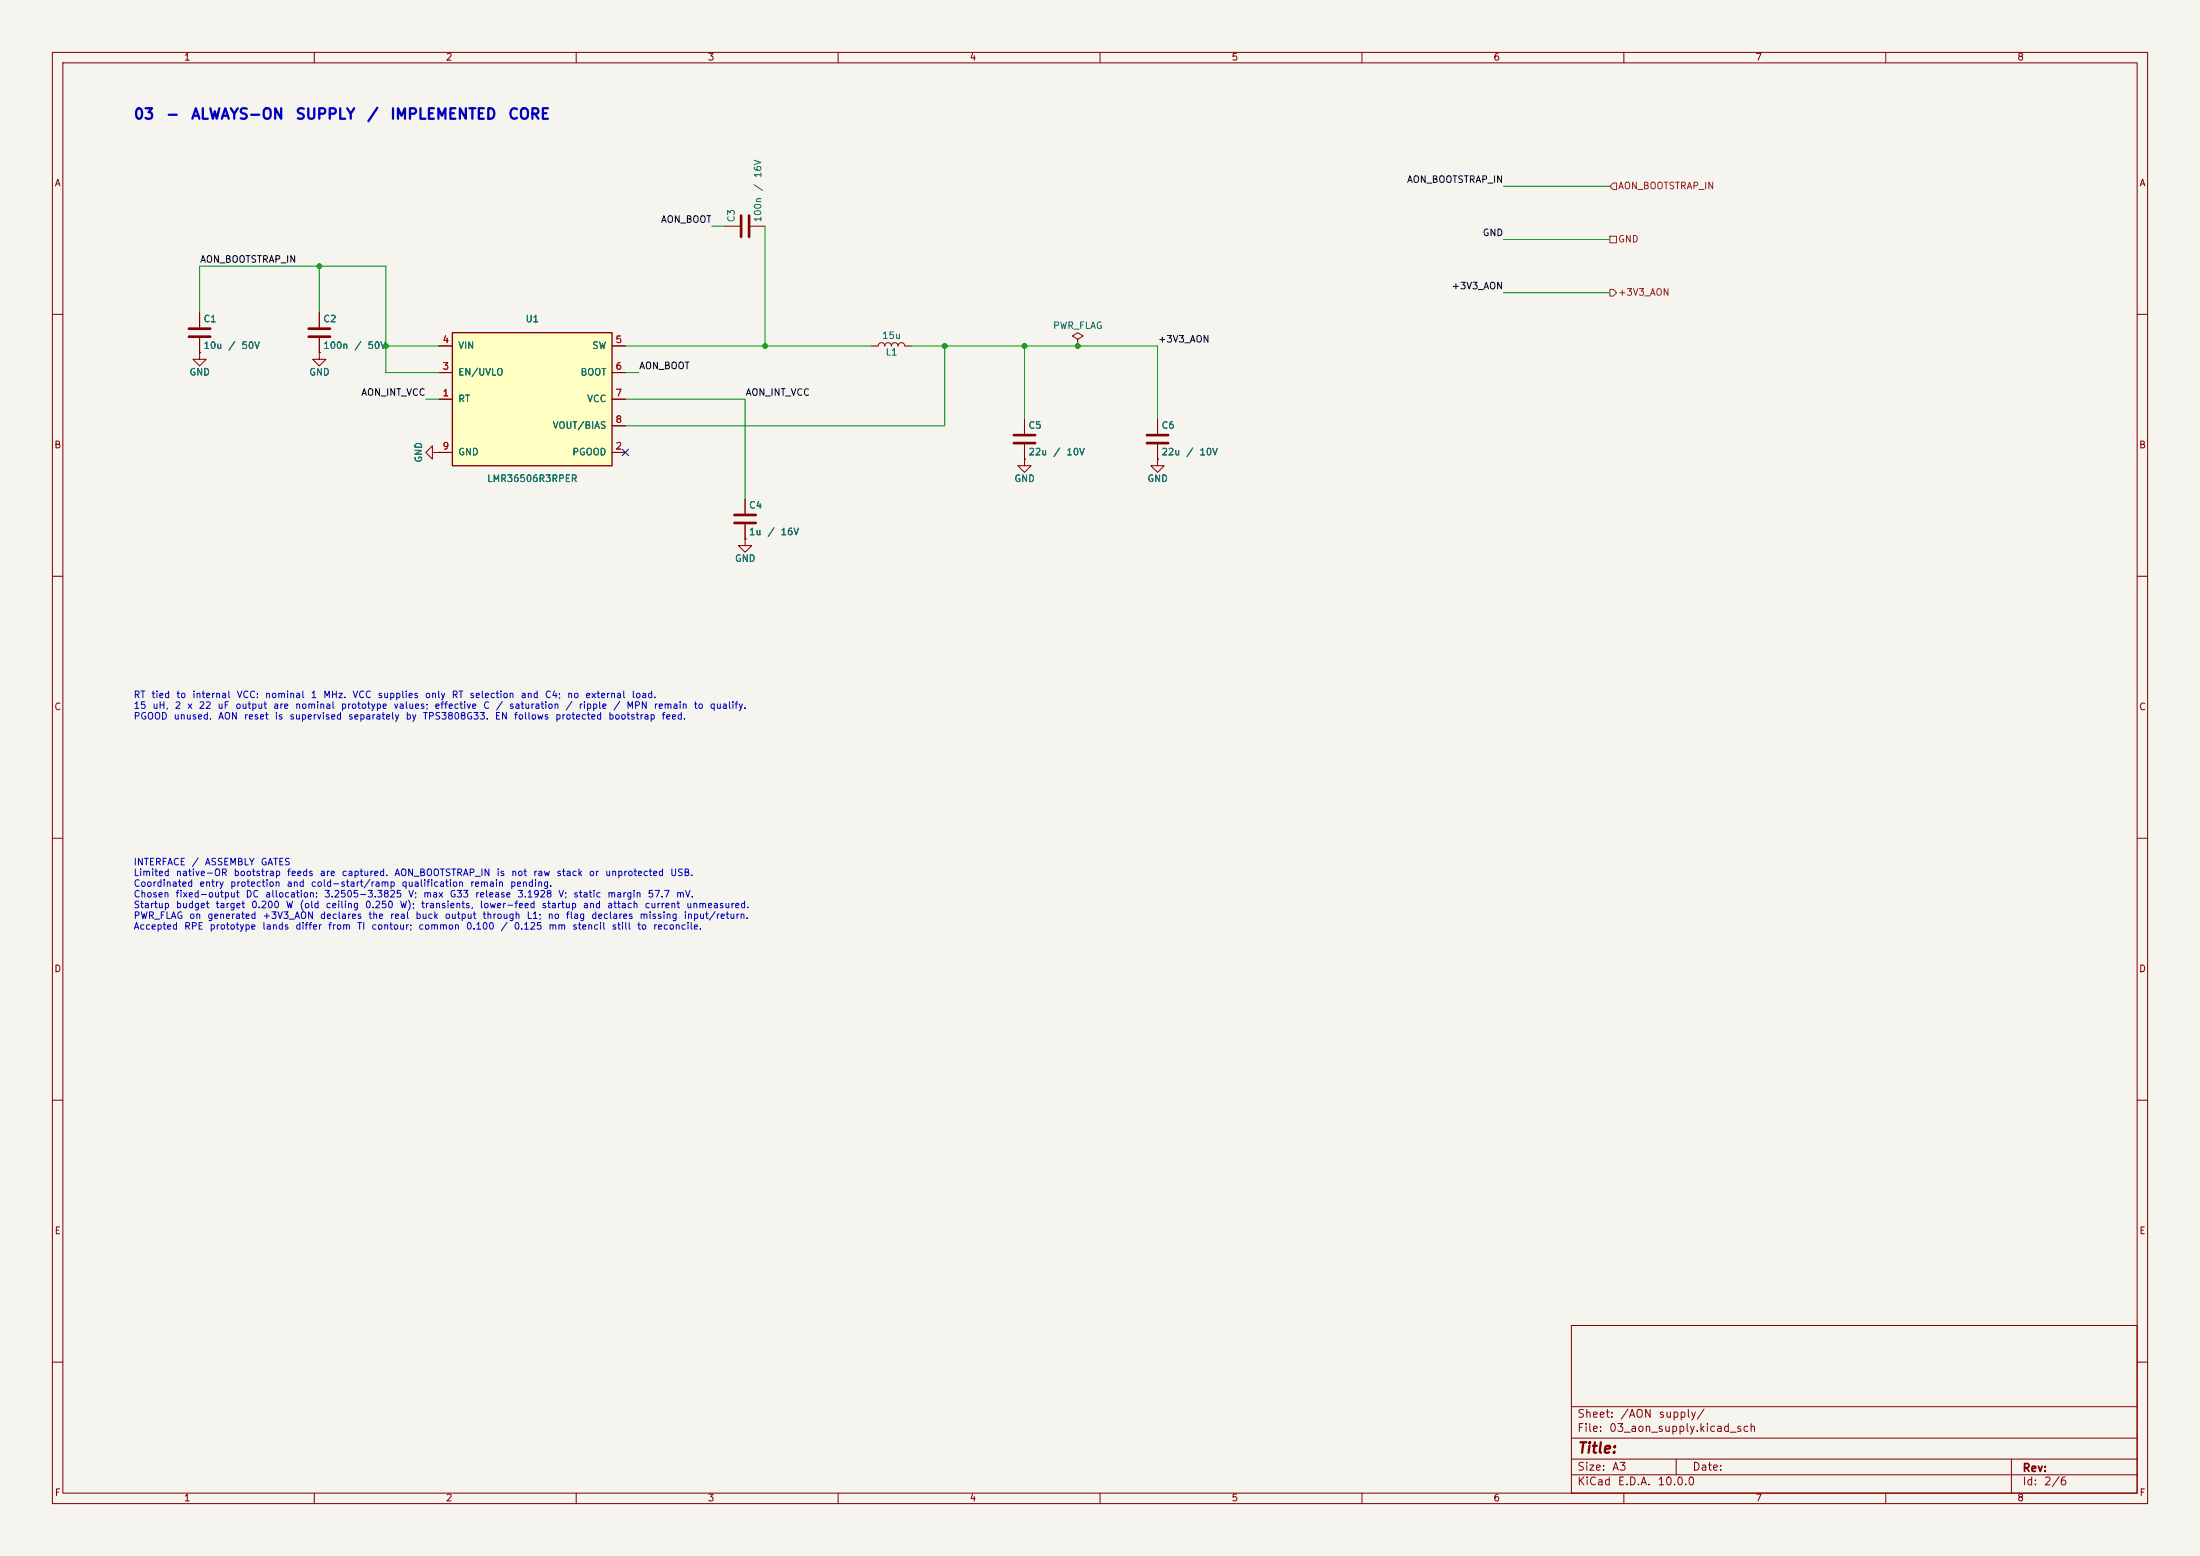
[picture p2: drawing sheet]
<svg xmlns="http://www.w3.org/2000/svg" width="420mm" height="297mm" viewBox="0 0 420 297" stroke-linecap="round" stroke-linejoin="round" font-family="sans-serif">
<path d="M0 0h420v297h-420z" fill="#f5f4ef" stroke="#f5f4ef" stroke-width=".19"/>
<g fill="none" stroke="#840000" stroke-width=".19">
<path d="M10 10h400v277h-400zM12 12h396v273h-396zM60 10v2M110 10v2M160 10v2M210 10v2M260 10v2M310 10v2M360 10v2M10 60h2M408 60h2M10 110h2"/>
<path d="M408 110h2M10 160h2M408 160h2M10 210h2M408 210h2M300 253h108v32h-108zM10 260h2M300 278.5h108M300 274.5h108M300 268.5h108M320 278.5v3M384 278.5v6.5"/>
<path d="M408 260h2M60 285v2M110 285v2M160 285v2M210 285v2M260 285v2M300 281.5h108M310 285v2M360 285v2"/>
</g>
<path d="M86.4 63.5h30.4v25.4h-30.4z" fill="#ffffc2"/>
<path d="M86.4 63.5h30.4v25.4h-30.4z" fill="none" stroke="#840000" stroke-width=".25"/>
<g fill="none" stroke="#840000" stroke-width=".19">
<path d="M38.1 59.7v2.8M61 59.7v2.8M138.4 43.2h2.8M143.3 43.2h2.7M38.1 67.3v1.3h1.3l-1.3 1.3-1.3-1.3h1.3M38.1 67.3h.1M38.1 64.5v2.8M61 67.3v1.3h1.2l-1.2 1.3-1.3-1.3h1.3M61 67.3h.1M61 64.5v2.8M83.8 76.2h2.6M83.8 71.1h2.6"/>
<path d="M83.8 66h2.6M116.8 76.2h2.6M116.8 71.1h2.6M116.8 66h2.6M166.4 66h1.2a.64 .64 0 0 1 .7-.6 .64 .64 0 0 1 .6 .6 .64 .64 0 0 1 .6-.6 .64 .64 0 0 1 .7 .6 .64 .64 0 0 1 .6-.6 .64 .64 0 0 1 .6 .6 .64 .64 0 0 1 .7-.6 .64 .64 0 0 1 .6 .6h1.3M205.7 64.8l1.1-.7-1.1-.6-1 .6 1 .7v1.2M205.7 66h.1M82.5 86.4v-1.3l-1.2 1.3 1.2 1.2v-1.2h1.3M83.8 86.4h.1M83.8 86.4h2.6M116.8 86.4h2.6M116.8 81.3h2.6"/>
<path d="M142.2 95.3v2.7M195.6 87.6v1.3h1.2l-1.2 1.3-1.3-1.3h1.3M195.6 87.6h.1M195.6 80v2.8M195.6 84.8v2.8M221 87.6v1.3h1.2l-1.2 1.3-1.3-1.3h1.3M221 87.6h.1M221 80v2.8M221 84.8v2.8M142.2 102.9v1.2h1.3l-1.3 1.3-1.2-1.3h1.2M142.2 102.9h.1M142.2 100.1v2.8"/>
</g>
<path d="M141.5 41.1v4.1M143 41.1v4.1M36.1 62.7h4M36.1 64.3h4M58.9 62.7h4.1M58.9 64.3h4.1M140.2 98.3h4.1M140.2 99.8h4.1M193.5 83.1h4.1M193.5 84.6h4.1M218.9 83.1h4.1M218.9 84.6h4.1" fill="none" stroke="#840000" stroke-width=".51"/>
<path d="M308 34.9h.6v1.3h-.6l-.7-.6zM307.3 55.2h.7l.6 .7-.6 .6h-.7zM307.3 45.1h1.3v1.3h-1.3z" fill="none" stroke="#725600" stroke-width=".19"/>
<g fill="none" stroke="#009600" stroke-width=".19">
<path d="M287 35.6h20.3M38.1 59.7v-8.9h35.6v20.3h10.1M61 50.8v8.9M135.9 43.2h2.5M146 43.2v22.8M287 45.7h20.3M287 55.9h20.3M73.7 66h10.1M81.3 76.2h2.5M119.4 66h47M119.4 71.1h2.5M119.4 76.2h22.8v19.1"/>
<path d="M174 66h47v14M180.3 66v15.3h-60.9M195.6 66v14"/>
</g>
<path d="M118.8 85.8l1.2 1.2M120 85.8l-1.2 1.2" fill="none" stroke="#000084" stroke-width=".19"/>
<g fill="#009600" stroke="#009600" stroke-width=".19">
<circle cx="73.7" cy="66" r=".46"/>
<circle cx="61" cy="50.8" r=".46"/>
<circle cx="195.6" cy="66" r=".46"/>
<circle cx="180.3" cy="66" r=".46"/>
<circle cx="146" cy="66" r=".46"/>
<circle cx="205.7" cy="66" r=".46"/>
</g>
<g font-size="2" fill="#0000c2">
<text x="25.4" y="23.3">03</text>
<text x="31.5" y="23.3">-</text>
<text x="36.3" y="23.3">ALWAYS-ON</text>
<text x="56.3" y="23.3">SUPPLY</text>
<text x="69.9" y="23.3">/</text>
<text x="74.4" y="23.3">IMPLEMENTED</text>
<text x="96.9" y="23.3">CORE</text>
</g>
<text font-size="2" fill="#840000" x="301" y="277.9">Title:</text>
<g font-size="1.5" fill="#840000">
<text x="301" y="273.7">File:</text>
<text x="301" y="271">Sheet:</text>
<text x="307.1" y="273.7">03_aon_supply.kicad_sch</text>
<text x="309.2" y="271">/AON</text>
<text x="316.5" y="271">supply/</text>
<text x="301" y="281.1">Size:</text>
<text x="307.6" y="281.1">A3</text>
<text x="323" y="281.1">Date:</text>
<text x="386" y="281.3">Rev:</text>
<text x="301" y="283.9">KiCad</text>
<text x="308.7" y="283.9">E.D.A.</text>
<text x="316.3" y="283.9">10.0.0</text>
<text x="386" y="283.9">Id:</text>
<text x="390.1" y="283.9">2/6</text>
</g>
<g font-size="1.3" fill="#840000">
<text x="35" y="11.9">1</text>
<text x="85" y="11.9">2</text>
<text x="135" y="11.9">3</text>
<text x="185" y="11.9">4</text>
<text x="235" y="11.9">5</text>
<text x="285" y="11.9">6</text>
<text x="335" y="11.9">7</text>
<text x="385" y="11.9">8</text>
<text x="10.3" y="35.9">A</text>
<text x="408.3" y="35.9">A</text>
<text x="10.3" y="85.9">B</text>
<text x="408.2" y="85.9">B</text>
<text x="10.3" y="135.9">C</text>
<text x="408.2" y="135.9">C</text>
<text x="10.3" y="185.9">D</text>
<text x="408.2" y="185.9">D</text>
<text x="10.3" y="235.9">E</text>
<text x="408.3" y="235.9">E</text>
<text x="10.3" y="285.9">F</text>
<text x="35" y="286.9">1</text>
<text x="85" y="286.9">2</text>
<text x="135" y="286.9">3</text>
<text x="185" y="286.9">4</text>
<text x="235" y="286.9">5</text>
<text x="285" y="286.9">6</text>
<text x="335" y="286.9">7</text>
<text x="385" y="286.9">8</text>
<text x="408.3" y="285.9">F</text>
</g>
<g font-size="1.3" fill="#006464">
<text x="145.6" y="34.1" transform="rotate(-90 145.6 34.1)">16V</text>
<text x="145.6" y="36.6" transform="rotate(-90 145.6 36.6)">/</text>
<text x="140.6" y="42.5" transform="rotate(-90 140.6 42.5)">C3</text>
<text x="145.6" y="42.5" transform="rotate(-90 145.6 42.5)">100n</text>
<text x="38.7" y="61.8">C1</text>
<text x="61.6" y="61.8">C2</text>
<text x="100.2" y="61.8">U1</text>
<text x="168.3" y="65">15u</text>
<text x="200.9" y="63.1">PWR_FLAG</text>
<text x="36.1" y="72">GND</text>
<text x="38.7" y="66.9">10u</text>
<text x="43.5" y="66.9">/</text>
<text x="46" y="66.9">50V</text>
<text x="58.9" y="72">GND</text>
<text x="61.6" y="66.9">100n</text>
<text x="67.6" y="66.9">/</text>
<text x="70.1" y="66.9">50V</text>
<text x="87.4" y="72">EN/UVLO</text>
<text x="87.4" y="66.9">VIN</text>
<text x="110.7" y="72">BOOT</text>
<text x="113" y="66.9">SW</text>
<text x="169" y="68.2">L1</text>
<text x="87.4" y="77.1">RT</text>
<text x="112" y="77.1">VCC</text>
<text x="105.4" y="82.1">VOUT/BIAS</text>
<text x="196.2" y="82.1">C5</text>
<text x="221.6" y="82.1">C6</text>
<text x="80.9" y="88.4" transform="rotate(-90 80.9 88.4)">GND</text>
<text x="87.4" y="87.2">GND</text>
<text x="109.1" y="87.2">PGOOD</text>
<text x="196.2" y="87.2">22u</text>
<text x="201" y="87.2">/</text>
<text x="203.5" y="87.2">10V</text>
<text x="221.6" y="87.2">22u</text>
<text x="226.4" y="87.2">/</text>
<text x="228.9" y="87.2">10V</text>
<text x="92.9" y="92.3">LMR36506R3RPER</text>
<text x="193.5" y="92.3">GND</text>
<text x="218.9" y="92.3">GND</text>
<text x="142.9" y="97.4">C4</text>
<text x="140.2" y="107.5">GND</text>
<text x="142.9" y="102.5">1u</text>
<text x="146.4" y="102.5">/</text>
<text x="148.9" y="102.5">16V</text>
</g>
<g font-size="1.3" fill="#0f0f0f">
<text x="268.5" y="35.2">AON_BOOTSTRAP_IN</text>
<text x="126.1" y="42.8">AON_BOOT</text>
<text x="282.9" y="45.4">GND</text>
<text x="38.1" y="50.5">AON_BOOTSTRAP_IN</text>
<text x="277" y="55.5">+3V3_AON</text>
<text x="221" y="65.7">+3V3_AON</text>
<text x="121.9" y="70.8">AON_BOOT</text>
<text x="68.9" y="75.9">AON_INT_VCC</text>
<text x="142.2" y="75.9">AON_INT_VCC</text>
</g>
<g font-size="1.3" fill="#725600">
<text x="308.8" y="36.4">AON_BOOTSTRAP_IN</text>
<text x="308.8" y="46.6">GND</text>
<text x="308.8" y="56.7">+3V3_AON</text>
</g>
<g font-size="1.3" fill="#a90000">
<text x="84.4" y="65.8">4</text>
<text x="117.4" y="65.8">5</text>
<text x="84.4" y="70.9">3</text>
<text x="117.4" y="70.9">6</text>
<text x="84.4" y="75.9">1</text>
<text x="117.4" y="75.9">7</text>
<text x="117.4" y="81">8</text>
<text x="84.4" y="86.1">9</text>
<text x="117.4" y="86.1">2</text>
</g>
<g font-size="1.3" fill="#0000c2">
<text x="25.4" y="133.6">RT</text>
<text x="25.4" y="135.6">15</text>
<text x="25.4" y="137.6">PGOOD</text>
<text x="28.8" y="133.6">tied</text>
<text x="29" y="135.6">uH,</text>
<text x="33" y="137.6">unused.</text>
<text x="33.2" y="135.6">2</text>
<text x="33.5" y="133.6">to</text>
<text x="35.6" y="135.6">x</text>
<text x="36.6" y="133.6">internal</text>
<text x="37.8" y="135.6">22</text>
<text x="41.4" y="135.6">uF</text>
<text x="41.5" y="137.6">AON</text>
<text x="44.8" y="135.6">output</text>
<text x="45.1" y="133.6">VCC:</text>
<text x="46.5" y="137.6">reset</text>
<text x="50.5" y="133.6">nominal</text>
<text x="52" y="135.6">are</text>
<text x="52.3" y="137.6">is</text>
<text x="55.1" y="137.6">supervised</text>
<text x="56.2" y="135.6">nominal</text>
<text x="59.2" y="133.6">1</text>
<text x="61.6" y="133.6">MHz.</text>
<text x="65" y="135.6">prototype</text>
<text x="66.4" y="137.6">separately</text>
<text x="67.2" y="133.6">VCC</text>
<text x="72" y="133.6">supplies</text>
<text x="75" y="135.6">values;</text>
<text x="77.3" y="137.6">by</text>
<text x="80.6" y="137.6">TPS3808G33.</text>
<text x="81" y="133.6">only</text>
<text x="82.8" y="135.6">effective</text>
<text x="86.1" y="133.6">RT</text>
<text x="89.5" y="133.6">selection</text>
<text x="92.1" y="135.6">C</text>
<text x="94.4" y="137.6">EN</text>
<text x="94.6" y="135.6">/</text>
<text x="97.1" y="135.6">saturation</text>
<text x="98" y="137.6">follows</text>
<text x="99.3" y="133.6">and</text>
<text x="103.9" y="133.6">C4;</text>
<text x="105.9" y="137.6">protected</text>
<text x="107.9" y="135.6">/</text>
<text x="108.2" y="133.6">no</text>
<text x="110.4" y="135.6">ripple</text>
<text x="111.6" y="133.6">external</text>
<text x="116" y="137.6">bootstrap</text>
<text x="117" y="135.6">/</text>
<text x="119.5" y="135.6">MPN</text>
<text x="120.5" y="133.6">load.</text>
<text x="124.7" y="135.6">remain</text>
<text x="126.2" y="137.6">feed.</text>
<text x="132.3" y="135.6">to</text>
<text x="135.4" y="135.6">qualify.</text>
<text x="25.4" y="165.5">INTERFACE</text>
<text x="25.4" y="167.5">Limited</text>
<text x="33.5" y="167.5">native-OR</text>
<text x="36.5" y="165.5">/</text>
<text x="39" y="165.5">ASSEMBLY</text>
<text x="44.5" y="167.5">bootstrap</text>
<text x="49.7" y="165.5">GATES</text>
<text x="54.7" y="167.5">feeds</text>
<text x="60.9" y="167.5">are</text>
<text x="65.1" y="167.5">captured.</text>
<text x="75.2" y="167.5">AON_BOOTSTRAP_IN</text>
<text x="94.7" y="167.5">is</text>
<text x="97.5" y="167.5">not</text>
<text x="101.7" y="167.5">raw</text>
<text x="106.1" y="167.5">stack</text>
<text x="112.3" y="167.5">or</text>
<text x="115.4" y="167.5">unprotected</text>
<text x="127.8" y="167.5">USB.</text>
<text x="25.4" y="169.6">Coordinated</text>
<text x="25.4" y="171.6">Chosen</text>
<text x="25.4" y="173.7">Startup</text>
<text x="33.4" y="171.6">fixed-output</text>
<text x="33.5" y="173.7">budget</text>
<text x="37.9" y="169.6">entry</text>
<text x="41" y="173.7">target</text>
<text x="43.8" y="169.6">protection</text>
<text x="46.8" y="171.6">DC</text>
<text x="47.8" y="173.7">0.200</text>
<text x="50.5" y="171.6">allocation:</text>
<text x="54.5" y="173.7">W</text>
<text x="54.6" y="169.6">and</text>
<text x="57.1" y="173.7">(old</text>
<text x="59.2" y="169.6">cold-start/ramp</text>
<text x="61.8" y="171.6">3.2505-3.3825</text>
<text x="62.1" y="173.7">ceiling</text>
<text x="69.6" y="173.7">0.250</text>
<text x="76.2" y="173.7">W);</text>
<text x="76.5" y="169.6">qualification</text>
<text x="77.8" y="171.6">V;</text>
<text x="80.3" y="173.7">transients,</text>
<text x="80.7" y="171.6">max</text>
<text x="85.7" y="171.6">G33</text>
<text x="89.6" y="169.6">remain</text>
<text x="90.6" y="171.6">release</text>
<text x="91.5" y="173.7">lower-feed</text>
<text x="97.3" y="169.6">pending.</text>
<text x="98.7" y="171.6">3.1928</text>
<text x="103.3" y="173.7">startup</text>
<text x="106.5" y="171.6">V;</text>
<text x="109.3" y="171.6">static</text>
<text x="111.2" y="173.7">and</text>
<text x="115.8" y="173.7">attach</text>
<text x="115.8" y="171.6">margin</text>
<text x="122.9" y="173.7">current</text>
<text x="123.5" y="171.6">57.7</text>
<text x="128.9" y="171.6">mV.</text>
<text x="130.9" y="173.7">unmeasured.</text>
<text x="25.4" y="175.7">PWR_FLAG</text>
<text x="25.4" y="177.7">Accepted</text>
<text x="35" y="177.7">RPE</text>
<text x="36" y="175.7">on</text>
<text x="39.5" y="175.7">generated</text>
<text x="39.9" y="177.7">prototype</text>
<text x="50" y="177.7">lands</text>
<text x="50" y="175.7">+3V3_AON</text>
<text x="56.3" y="177.7">differ</text>
<text x="61" y="175.7">declares</text>
<text x="62.5" y="177.7">from</text>
<text x="68" y="177.7">TI</text>
<text x="70.2" y="175.7">the</text>
<text x="70.8" y="177.7">contour;</text>
<text x="74.3" y="175.7">real</text>
<text x="79.2" y="175.7">buck</text>
<text x="79.8" y="177.7">common</text>
<text x="84.8" y="175.7">output</text>
<text x="88.9" y="177.7">0.100</text>
<text x="92" y="175.7">through</text>
<text x="95.5" y="177.7">/</text>
<text x="98" y="177.7">0.125</text>
<text x="100.4" y="175.7">L1;</text>
<text x="104.4" y="175.7">no</text>
<text x="104.6" y="177.7">mm</text>
<text x="107.9" y="175.7">flag</text>
<text x="109.1" y="177.7">stencil</text>
<text x="112.8" y="175.7">declares</text>
<text x="116.7" y="177.7">still</text>
<text x="121.5" y="177.7">to</text>
<text x="122" y="175.7">missing</text>
<text x="124.6" y="177.7">reconcile.</text>
<text x="130.4" y="175.7">input/return.</text>
</g>
</svg>
